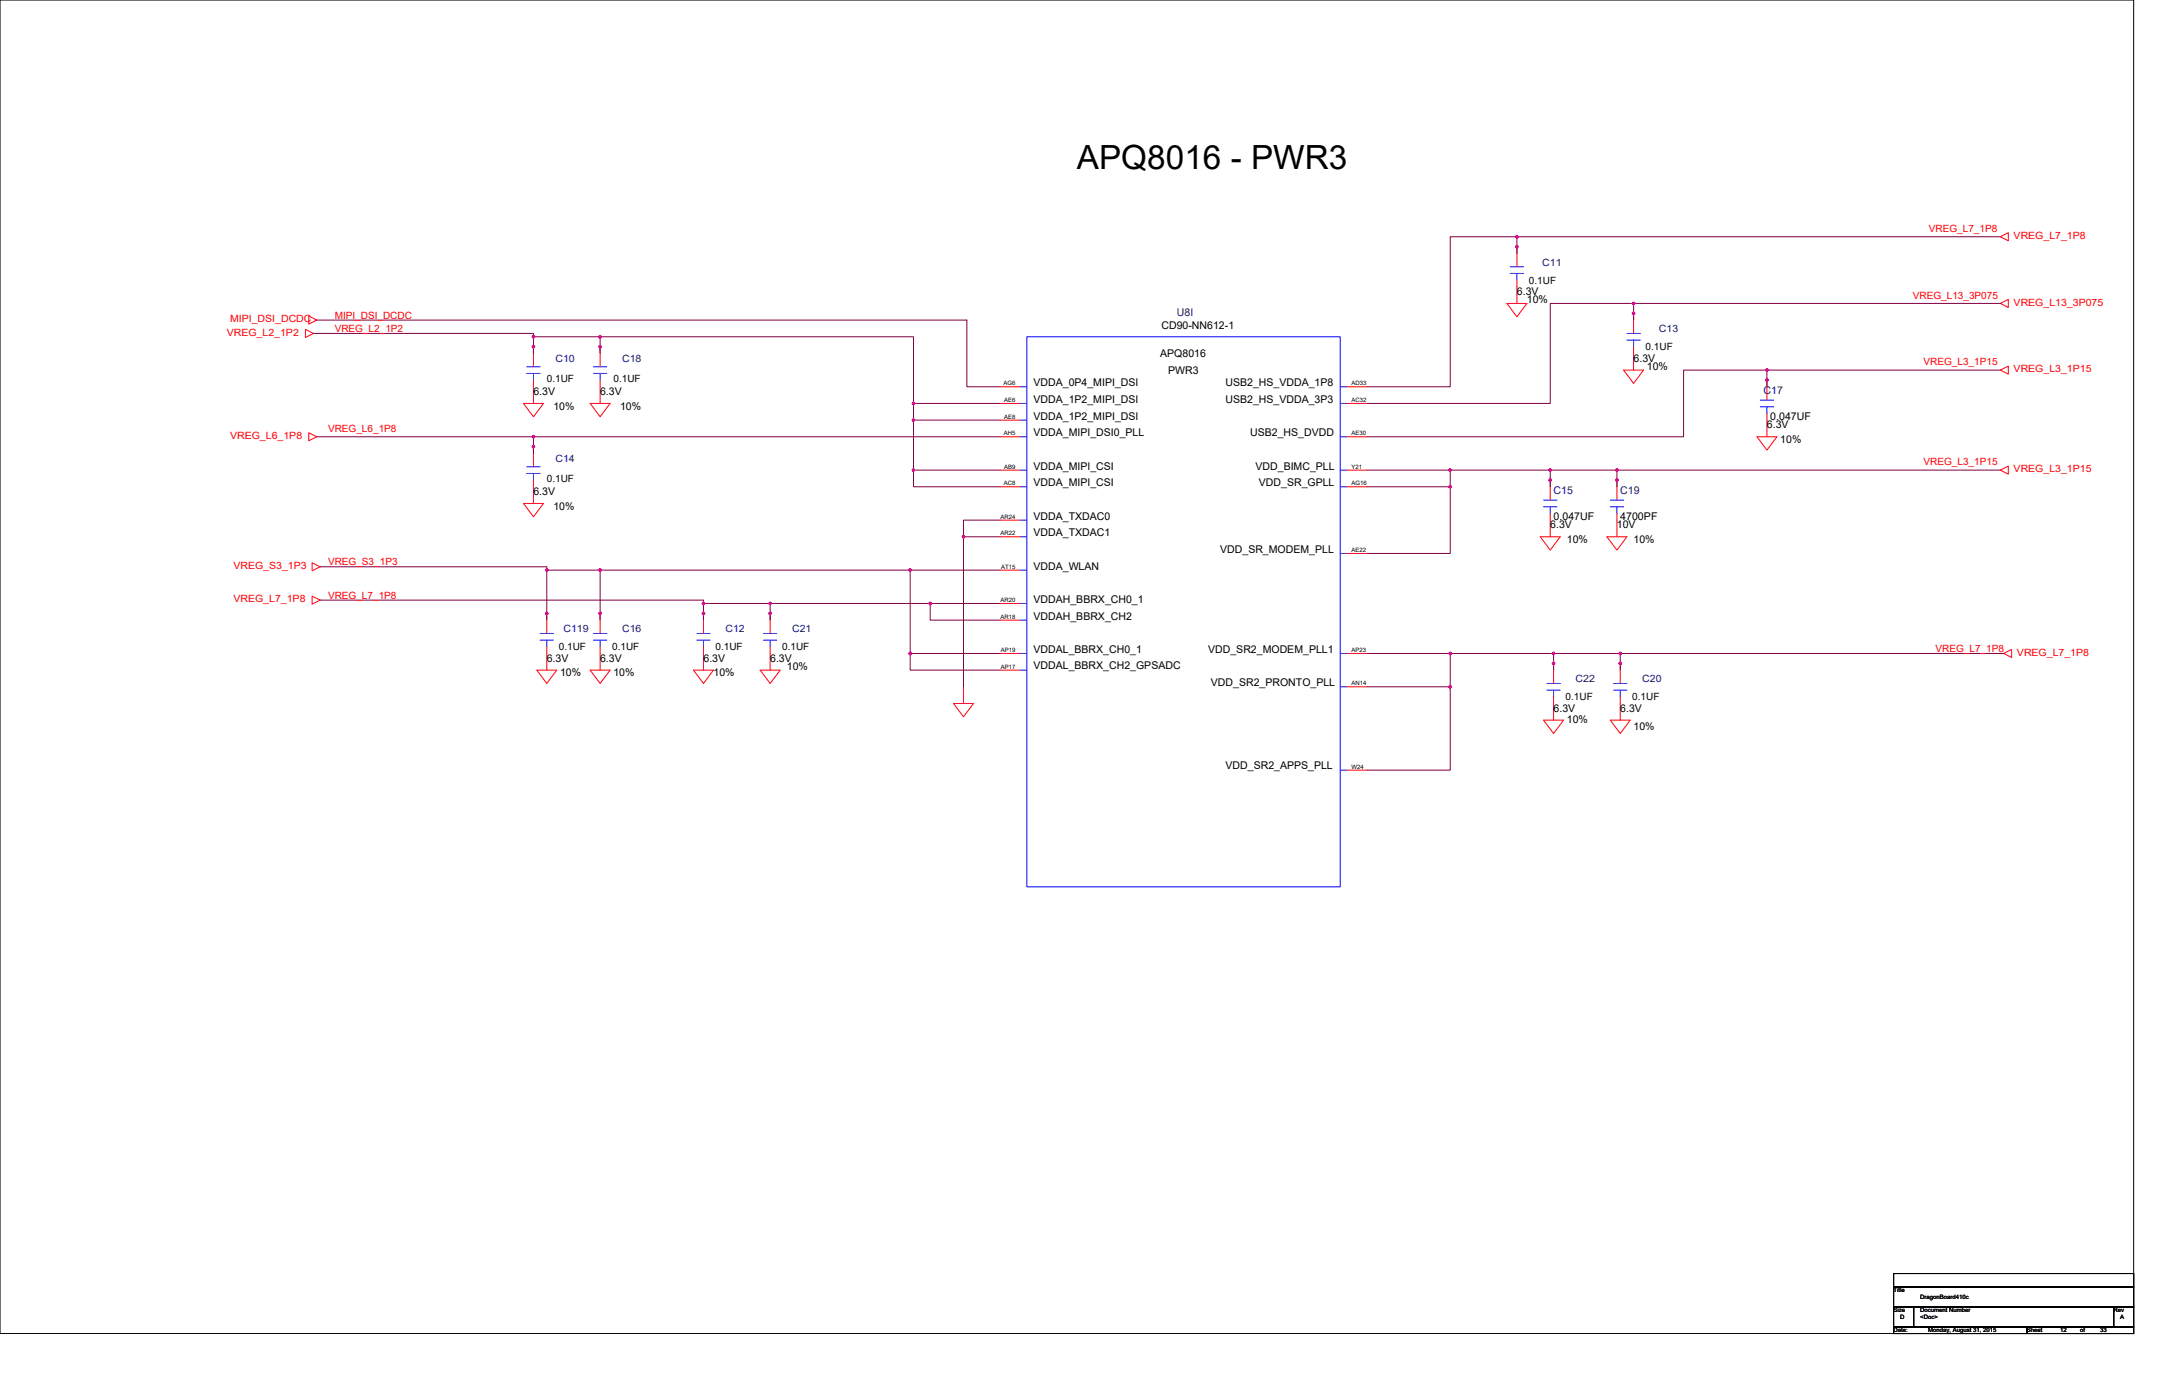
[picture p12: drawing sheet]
<svg xmlns="http://www.w3.org/2000/svg" width="864mm" height="559mm" viewBox="0 0 864 559" stroke-linecap="round" stroke-linejoin="round" font-family="sans-serif">
<path d="M0 0h853.5v533.4h-853.5zM757.4 509.4h96.1v5.4h-96.1zM757.4 514.8h96.1v8h-96.1zM757.4 522.8h8.1v8h-8.1zM757.4 530.8h53.4v2.6h-53.4zM765.5 522.8h80v8h-80zM810.8 530.8h42.7v2.6h-42.7zM845.5 522.8h8v8h-8z" fill="none" stroke="#000" stroke-width=".4"/>
<g fill="none" stroke="#f00" stroke-width=".4">
<path d="M606.8 98.7v8M800.1 94.7l3.2-1.6v3.2zM606.8 112v9.4M122.2 131.8l3.2 1.6-3.2 1.6zM123.5 126.4l3.2 1.6-3.2 1.6zM213.4 138.7v8M240.1 138.7v8M602.8 121.4h8l-4 5.3zM653.4 138.7v9.3M653.4 125.4v8M800.1 121.4l3.2-1.6v3.2zM213.4 152v9.4"/>
<path d="M240.1 152v9.4M400.1 154.7h8M538.8 154.7h8M649.4 148h8l-4 5.4zM706.8 152v8M800.1 148l3.2-1.6v3.2zM123.5 173.1l3.2 1.6-3.2 1.6zM209.4 161.4h8l-4 5.3zM213.4 178.7v8M236.1 161.4h8l-4 5.3zM400.1 161.4h8M400.1 168h8"/>
<path d="M400.1 174.7h8M538.8 174.7h8M538.8 161.4h8M702.8 174.7h8l-4 5.3zM706.8 165.4v9.3M213.4 192v9.4M400.1 188h8M400.1 194.7h8M538.8 188h8M538.8 194.7h8M620.1 192v8M646.8 192v8"/>
<path d="M800.1 188l3.2-1.6v3.3zM209.4 201.4h8l-4 5.3zM400.1 208h8M400.1 214.7h8M616.1 214.7h8l-4 5.3zM620.1 205.4v9.3M642.8 214.7h8l-4 5.3zM646.8 205.4v9.3M124.8 238.4l3.2 1.7-3.2 1.6zM124.8 225.1l3.2 1.6-3.2 1.6zM400.1 228h8M538.8 221.4h8"/>
<path d="M218.7 258.7v9.4M218.7 245.4v8M240.1 258.7v9.4M240.1 245.4v8M281.4 258.7v9.4M281.4 245.4v8M308.1 258.7v9.4M308.1 245.4v8M400.1 241.4h8M400.1 248.1h8M214.7 268.1h8l-4 5.3zM236.1 268.1h8l-4 5.3z"/>
<path d="M277.4 268.1h8l-4 5.3zM304.1 268.1h8l-4 5.3zM385.4 274.7v6.7M400.1 261.4h8M400.1 268.1h8M538.8 261.4h8M538.8 274.7h8M621.4 278.7v9.4M621.4 265.4v8M648.1 278.7v9.4M648.1 265.4v8M801.5 261.4l3.2-1.6v3.2z"/>
<path d="M381.4 281.4h8l-4 5.3zM617.4 288.1h8l-4 5.3zM644.1 288.1h8l-4 5.3zM538.8 308.1h8"/>
</g>
<g fill="none" stroke="#00f" stroke-width=".4">
<path d="M604.1 109.4h5.3M604.1 106.7h5.3M606.8 106.7h.1M606.8 112h.1M606.8 109.4v2.6M410.7 134.7h125.4v220h-125.4zM650.8 136h5.3M650.8 133.4h5.3M653.4 133.4h.1M653.4 138.7h.1M653.4 136v2.7M210.7 149.4h5.3"/>
<path d="M210.7 146.7h5.3M213.4 146.7h.1M213.4 152h.1M213.4 149.4v2.6M237.4 149.4h5.3M237.4 146.7h5.3M240.1 146.7h.1M240.1 152h.1M240.1 149.4v2.6M408.1 154.7h2.6M536.1 154.7h2.7M408.1 168h2.6"/>
<path d="M408.1 161.4h2.6M408.1 174.7h2.6M536.1 161.4h2.7M536.1 174.7h2.7M704.1 162.7h5.3M704.1 160h5.3M706.8 160h.1M706.8 165.4h.1M706.8 162.7v2.7M210.7 189.4h5.3M210.7 186.7h5.3M213.4 186.7h.1"/>
<path d="M213.4 192h.1M213.4 189.4v2.6M408.1 188h2.6M408.1 194.7h2.6M536.1 194.7h2.7M536.1 188h2.7M408.1 208h2.6M408.1 214.7h2.6M617.4 202.7h5.4M617.4 200h5.4M620.1 200h.1M620.1 205.4h.1"/>
<path d="M620.1 202.7v2.7M644.1 202.7h5.3M644.1 200h5.3M646.8 200h.1M646.8 205.4h.1M646.8 202.7v2.7M408.1 228h2.6M536.1 221.4h2.7M216 256.1h5.4M216 253.4h5.4M218.7 253.4h.1M218.7 258.7h.1"/>
<path d="M218.7 256.1v2.6M237.4 256.1h5.3M237.4 253.4h5.3M240.1 253.4h.1M240.1 258.7h.1M240.1 256.1v2.6M278.7 256.1h5.4M278.7 253.4h5.4M281.4 253.4h.1M281.4 258.7h.1M281.4 256.1v2.6M305.4 256.1h5.3"/>
<path d="M305.4 253.4h5.3M308.1 253.4h.1M308.1 258.7h.1M308.1 256.1v2.6M408.1 241.4h2.6M408.1 248.1h2.6M408.1 268.1h2.6M408.1 261.4h2.6M536.1 261.4h2.7M536.1 274.7h2.7M618.8 276.1h5.3M618.8 273.4h5.3"/>
<path d="M621.4 273.4h.1M621.4 278.7h.1M621.4 276.1v2.6M645.4 276.1h5.4M645.4 273.4h5.4M648.1 273.4h.1M648.1 278.7h.1M648.1 276.1v2.6M536.1 308.1h2.7"/>
</g>
<g fill="none" stroke="#800040" stroke-width=".4">
<path d="M606.8 94.7v6.7M606.8 94.7h193.3M606.8 94.7h-26.7v60h-33.3M125.4 133.4h88v1.3h26.7M126.7 128h260v26.7h13.4M213.4 134.7v6.7M653.4 121.4h-33.3v40h-73.3M653.4 121.4v6.6M653.4 121.4h146.7M240.1 141.4v-6.7h125.3v26.7M706.8 148v6.7M800.1 148h-126.7v26.7h-126.6"/>
<path d="M126.7 174.7h86.7M213.4 174.7v6.7M213.4 174.7h186.7M365.4 168v20M365.4 168h34.7M400.1 161.4h-34.7v6.6M400.1 188h-34.7v6.7h34.7M546.8 194.7h33.3M546.8 188h33.3M580.1 194.7v26.7h-33.3M620.1 188h-40v6.7M620.1 188h26.7"/>
<path d="M620.1 188v6.7M646.8 188h153.3M646.8 188v6.7M385.4 214.7v60M400.1 208h-14.7v6.7h14.7M128 226.7h90.7v1.3M218.7 228v20.1M218.7 228h21.4M240.1 228h124M240.1 228v20.1M400.1 228h-36v40.1h36M128 240.1h153.4v1.3"/>
<path d="M281.4 241.4h26.7M281.4 241.4v6.7M308.1 241.4h64M308.1 241.4v6.7M400.1 241.4h-28v6.7h28M364.1 261.4h36M546.8 261.4h33.3M580.1 261.4v13.3h-33.3M580.1 261.4h68M580.1 274.7v33.4h-33.3M621.4 261.4v6.7M648.1 261.4h153.4"/>
<path d="M648.1 261.4v6.7"/>
</g>
<g fill="#f0f" stroke="#f0f" stroke-width=".4">
<circle cx="365.4" cy="188" r=".52"/>
<circle cx="365.4" cy="168" r=".52"/>
<circle cx="365.4" cy="161.4" r=".52"/>
<circle cx="213.4" cy="134.7" r=".52"/>
<circle cx="240" cy="134.7" r=".52"/>
<circle cx="240" cy="245.4" r=".52"/>
<circle cx="240" cy="228" r=".52"/>
<circle cx="364.1" cy="228" r=".52"/>
<circle cx="364.1" cy="261.4" r=".52"/>
<circle cx="281.4" cy="241.4" r=".52"/>
<circle cx="308" cy="241.4" r=".52"/>
<circle cx="372.1" cy="241.4" r=".52"/>
<circle cx="606.7" cy="94.7" r=".52"/>
<circle cx="580.1" cy="274.7" r=".52"/>
<circle cx="580.1" cy="261.4" r=".52"/>
<circle cx="621.4" cy="261.4" r=".52"/>
<circle cx="648.1" cy="261.4" r=".52"/>
<circle cx="653.4" cy="121.4" r=".52"/>
<circle cx="213.4" cy="178.7" r=".52"/>
<circle cx="213.4" cy="174.7" r=".52"/>
<circle cx="580.1" cy="194.7" r=".52"/>
<circle cx="580.1" cy="188" r=".52"/>
<circle cx="620.1" cy="188" r=".52"/>
<circle cx="646.8" cy="188" r=".52"/>
<circle cx="646.8" cy="192" r=".52"/>
<circle cx="706.8" cy="148" r=".52"/>
<circle cx="706.8" cy="152" r=".52"/>
<circle cx="385.4" cy="214.7" r=".52"/>
<circle cx="240" cy="138.7" r=".52"/>
<circle cx="606.7" cy="98.7" r=".52"/>
<circle cx="308" cy="245.4" r=".52"/>
<circle cx="653.4" cy="125.4" r=".52"/>
<circle cx="648.1" cy="265.4" r=".52"/>
<circle cx="621.4" cy="265.4" r=".52"/>
<circle cx="620.1" cy="192" r=".52"/>
<circle cx="213.4" cy="138.7" r=".52"/>
<circle cx="218.7" cy="228" r=".52"/>
<circle cx="218.7" cy="245.4" r=".52"/>
<circle cx="281.4" cy="245.4" r=".52"/>
</g>
<text font-size="13.3" x="430.7" y="67.6">APQ8016 - PWR3</text>
<g font-size="4.3">
<text x="606.8" y="118">6.3V</text>
<text x="610.8" y="121.2">10%</text>
<text x="464.6" y="131.6">CD90-NN612-1</text>
<text x="464.1" y="142.8">APQ8016</text>
<text x="467.3" y="149.5">PWR3</text>
<text x="653.4" y="144.7">6.3V</text>
<text x="658.8" y="147.8">10%</text>
<text x="413.4" y="154.5">VDDA_0P4_MIPI_DSI</text>
<text x="490.2" y="154.5">USB2_HS_VDDA_1P8</text>
<text x="213.4" y="158">6.3V</text>
<text x="240.1" y="158">6.3V</text>
<text x="413.4" y="161.2">VDDA_1P2_MIPI_DSI</text>
<text x="490.2" y="161.2">USB2_HS_VDDA_3P3</text>
<text x="221.4" y="163.9">10%</text>
<text x="248.1" y="163.9">10%</text>
<text x="413.4" y="167.9">VDDA_1P2_MIPI_DSI</text>
<text x="706.8" y="171.3">6.3V</text>
<text x="708.1" y="168.1">0.047UF</text>
<text x="413.4" y="174.5">VDDA_MIPI_DSI0_PLL</text>
<text x="500.1" y="174.5">USB2_HS_DVDD</text>
<text x="712.1" y="177.2">10%</text>
<text x="413.4" y="187.9">VDDA_MIPI_CSI</text>
<text x="502.2" y="187.9">VDD_BIMC_PLL</text>
<text x="213.4" y="198">6.3V</text>
<text x="413.4" y="194.5">VDDA_MIPI_CSI</text>
<text x="503.6" y="194.5">VDD_SR_GPLL</text>
<text x="221.4" y="203.9">10%</text>
<text x="413.4" y="207.9">VDDA_TXDAC0</text>
<text x="621.4" y="208.1">0.047UF</text>
<text x="648.1" y="208.1">4700PF</text>
<text x="413.4" y="214.5">VDDA_TXDAC1</text>
<text x="620.1" y="211.3">6.3V</text>
<text x="646.8" y="211.3">10V</text>
<text x="488.1" y="221.2">VDD_SR_MODEM_PLL</text>
<text x="626.8" y="217.2">10%</text>
<text x="653.4" y="217.2">10%</text>
<text x="413.4" y="227.9">VDDA_WLAN</text>
<text x="413.4" y="241.2">VDDAH_BBRX_CH0_1</text>
<text x="413.4" y="247.9">VDDAH_BBRX_CH2</text>
<text x="413.4" y="261.2">VDDAL_BBRX_CH0_1</text>
<text x="483.3" y="261.2">VDD_SR2_MODEM_PLL1</text>
<text x="218.7" y="264.7">6.3V</text>
<text x="240.1" y="264.7">6.3V</text>
<text x="281.4" y="264.7">6.3V</text>
<text x="308.1" y="264.7">6.3V</text>
<text x="314.7" y="267.9">10%</text>
<text x="413.4" y="267.6">VDDAL_BBRX_CH2_GPSADC</text>
<text x="224" y="270.5">10%</text>
<text x="245.4" y="270.5">10%</text>
<text x="285.4" y="270.5">10%</text>
<text x="484.4" y="274.3">VDD_SR2_PRONTO_PLL</text>
<text x="621.4" y="284.7">6.3V</text>
<text x="648.1" y="284.7">6.3V</text>
<text x="626.8" y="289.2">10%</text>
<text x="653.4" y="291.9">10%</text>
<text x="490.2" y="307.6">VDD_SR2_APPS_PLL</text>
</g>
<g font-size="4.3" fill="#000080">
<text x="470.7" y="126.2">U8I</text>
<text x="705.4" y="157.5">C17</text>
<text x="621.4" y="197.5">C15</text>
<text x="648.1" y="197.5">C19</text>
</g>
<g font-size="4" fill="#f00">
<text x="771.6" y="92.7">VREG_L7_1P8</text>
<text x="805.5" y="95.6">VREG_L7_1P8</text>
<text x="765.2" y="119.4">VREG_L13_3P075</text>
<text x="805.5" y="122.3">VREG_L13_3P075</text>
<text x="92" y="129">MIPI_DSI_DCDC</text>
<text x="133.9" y="127.4">MIPI_DSI_DCDC</text>
<text x="90.7" y="134.3">VREG_L2_1P2</text>
<text x="133.9" y="132.7">VREG_L2_1P2</text>
<text x="769.5" y="146.1">VREG_L3_1P15</text>
<text x="805.5" y="149">VREG_L3_1P15</text>
<text x="131.2" y="172.7">VREG_L6_1P8</text>
<text x="92" y="175.6">VREG_L6_1P8</text>
<text x="769.5" y="186.1">VREG_L3_1P15</text>
<text x="805.5" y="189">VREG_L3_1P15</text>
<text x="93.4" y="227.6">VREG_S3_1P3</text>
<text x="131.2" y="226.1">VREG_S3_1P3</text>
<text x="131.2" y="239.4">VREG_L7_1P8</text>
<text x="93.4" y="241">VREG_L7_1P8</text>
<text x="774.3" y="260.8">VREG_L7_1P8</text>
<text x="806.8" y="262.3">VREG_L7_1P8</text>
</g>
<g font-size="4" fill="#000080">
<text x="616.9" y="106.3">C11</text>
<text x="663.6" y="133">C13</text>
<text x="222.2" y="145">C10</text>
<text x="248.9" y="145">C18</text>
<text x="222.2" y="185">C14</text>
<text x="225.4" y="253">C119</text>
<text x="248.9" y="253">C16</text>
<text x="290.2" y="253">C12</text>
<text x="316.9" y="253">C21</text>
<text x="630.2" y="273">C22</text>
<text x="656.9" y="273">C20</text>
</g>
<g font-size="4">
<text x="611.6" y="113.5">0.1UF</text>
<text x="658.2" y="140.2">0.1UF</text>
<text x="218.7" y="153">0.1UF</text>
<text x="245.4" y="153">0.1UF</text>
<text x="218.7" y="193">0.1UF</text>
<text x="223.5" y="260.2">0.1UF</text>
<text x="244.9" y="260.2">0.1UF</text>
<text x="286.2" y="260.2">0.1UF</text>
<text x="312.9" y="260.2">0.1UF</text>
<text x="626.2" y="280.2">0.1UF</text>
<text x="652.9" y="280.2">0.1UF</text>
</g>
<g font-size="2.4">
<text x="401.4" y="154.2">AG6</text>
<text x="540.6" y="154.2">AD33</text>
<text x="401.7" y="160.8">AE6</text>
<text x="540.6" y="160.8">AC32</text>
<text x="401.7" y="167.5">AE8</text>
<text x="401.6" y="174.2">AH5</text>
<text x="540.6" y="174.2">AE30</text>
<text x="401.7" y="187.5">AB9</text>
<text x="540.6" y="187.5">Y21</text>
<text x="401.6" y="194.2">AC8</text>
<text x="540.6" y="194.2">AG16</text>
<text x="400.2" y="207.5">AR24</text>
<text x="400.2" y="214.2">AR22</text>
<text x="540.6" y="220.8">AE22</text>
<text x="400.5" y="227.5">AT15</text>
<text x="400.2" y="240.8">AR20</text>
<text x="400.2" y="247.5">AR18</text>
<text x="400.4" y="260.8">AP19</text>
<text x="540.6" y="260.8">AP23</text>
<text x="400.4" y="267.5">AP17</text>
<text x="540.6" y="274.2">AN14</text>
<text x="540.6" y="307.5">W24</text>
<text x="757.4" y="516.9">Title</text>
<text x="768.1" y="519.6">DragonBoard410c</text>
<text x="757.4" y="524.9">Size</text>
<text x="760.1" y="527.6">D</text>
<text x="768.1" y="524.9">Document Number</text>
<text x="768.1" y="527.6">&lt;Doc&gt;</text>
<text x="845.5" y="524.9">Rev</text>
<text x="848.1" y="527.6">A</text>
<text x="757.4" y="532.9">Date:</text>
<text x="771.3" y="532.9">Monday, August 31, 2015</text>
<text x="810.8" y="532.9">Sheet</text>
<text x="824.1" y="532.9">12</text>
<text x="832.1" y="532.9">of</text>
<text x="840.1" y="532.9">33</text>
</g>
</svg>
